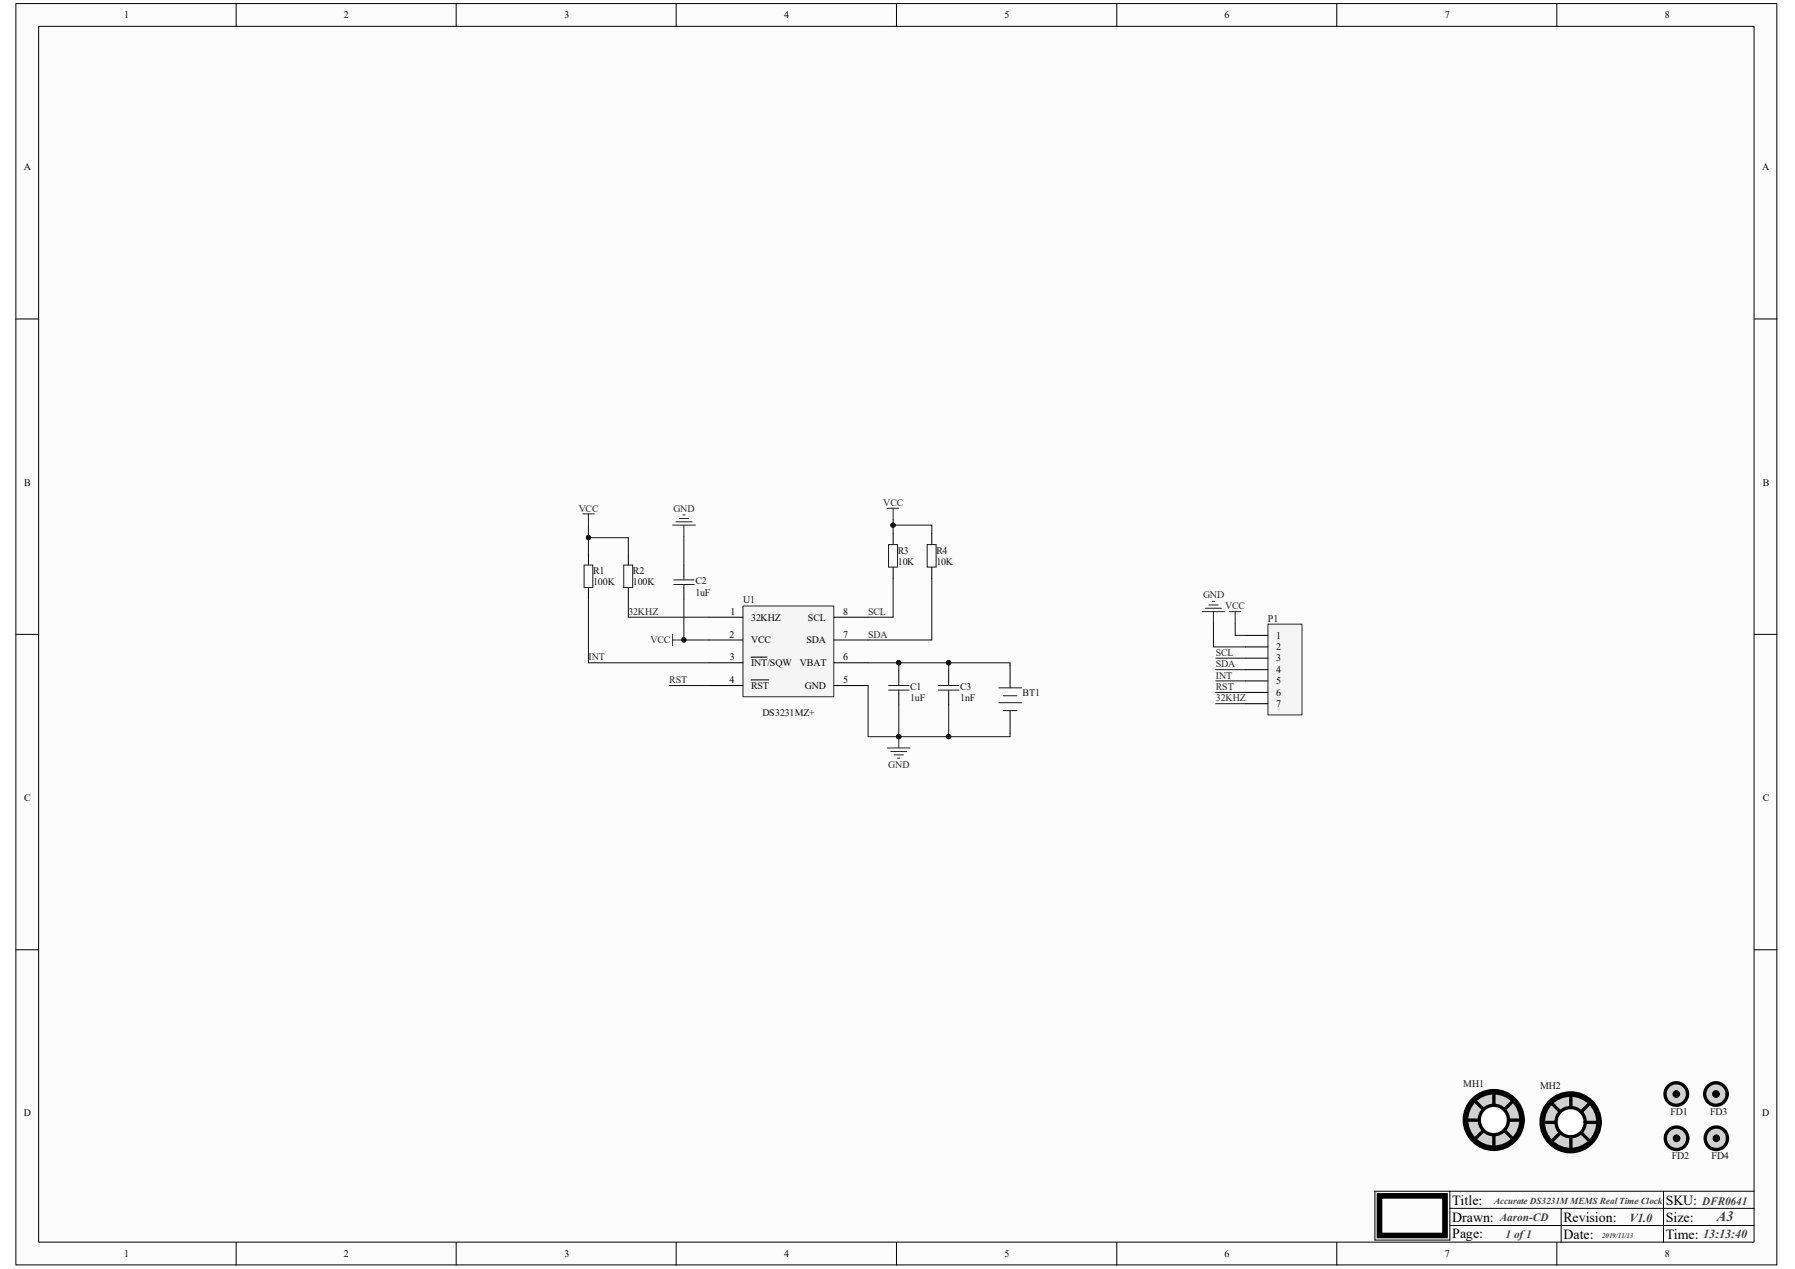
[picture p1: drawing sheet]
<svg xmlns="http://www.w3.org/2000/svg" width="297mm" height="210mm" viewBox="0 0 297 210" stroke-linecap="round" stroke-linejoin="round" font-family="sans-serif">
<path d="M2.6 .6h291.4v208.7h-291.4z" fill="#fcfcfc"/>
<path d="M2.6 .6h291.4v208.7h-291.4z" fill="none" stroke="#000" stroke-width=".17"/>
<path d="M6.4 4.4h283.8v201.2h-283.8z" fill="#fcfcfc"/>
<g fill="none" stroke="#000" stroke-width=".17">
<path d="M6.4 4.4h283.8v201.2h-283.8zM39.1 .6v3.8M75.5 .6v3.8M111.9 .6v3.8M148.3 .6v3.8M184.8 .6v3.8M221.2 .6v3.8M257.6 .6v3.8M2.6 52.8h3.8M290.3 52.8h3.7M2.6 105h3.8M290.3 105h3.7"/>
<path d="M2.6 157.2h3.8M290.3 157.2h3.7M239.9 197.1v8.1h-12.4v-8.1h62.8M239.9 200h50.4M258.3 200v5.6M275.3 197.1v8.5M39.1 205.6v3.8M75.5 205.6v3.8M111.9 205.6v3.8M148.3 205.6v3.8M184.8 205.6v3.8M221.2 205.6v3.8"/>
<path d="M239.9 202.8h50.4M257.6 205.6v3.8"/>
</g>
<path d="M228.3 197.9h10.8v6.6h-10.8z" fill="none" stroke="#000" stroke-width=".93"/>
<circle cx="277.4" cy="181.1" r="1.87" fill="#d0d0d0"/>
<circle cx="277.4" cy="181.1" r="1.87" fill="none" stroke="#000" stroke-width=".55"/>
<circle cx="277.4" cy="181.1" r=".55" fill="#000"/>
<circle cx="277.4" cy="181.1" r=".55" fill="none" stroke="#000" stroke-width=".17"/>
<circle cx="247.2" cy="185.4" r="4.7" fill="#d0d0d0"/>
<circle cx="247.2" cy="185.4" r="4.7" fill="none" stroke="#000" stroke-width=".93"/>
<path d="M242.7 185.4h9M244 182.2l6.4 6.4M247.2 180.8v9.1M250.4 182.2l-6.4 6.4" fill="none" stroke="#000" stroke-width=".55"/>
<circle cx="247.2" cy="185.4" r="2.43" fill="#fefefe"/>
<circle cx="247.2" cy="185.4" r="2.43" fill="none" stroke="#000" stroke-width=".55"/>
<circle cx="259.9" cy="185.7" r="4.7" fill="#d0d0d0"/>
<circle cx="259.9" cy="185.7" r="4.7" fill="none" stroke="#000" stroke-width=".93"/>
<path d="M255.4 185.8h9M256.7 182.5l6.4 6.4M259.9 181.2v9M263.1 182.5l-6.4 6.4" fill="none" stroke="#000" stroke-width=".55"/>
<circle cx="259.9" cy="185.7" r="2.42" fill="#fefefe"/>
<circle cx="259.9" cy="185.7" r="2.42" fill="none" stroke="#000" stroke-width=".55"/>
<circle cx="277.4" cy="188.4" r="1.86" fill="#d0d0d0"/>
<circle cx="277.4" cy="188.4" r="1.86" fill="none" stroke="#000" stroke-width=".55"/>
<circle cx="277.4" cy="188.4" r=".55" fill="#000"/>
<circle cx="277.4" cy="188.4" r=".55" fill="none" stroke="#000" stroke-width=".17"/>
<path d="M122.9 100.3h15.1v15h-15.1z" fill="#f5f5f5"/>
<path d="M111.3 86.9h3.8M111.8 86.4h2.7M112.4 85.8h1.5M113 85.2h.4M113.2 86.9v1.9M122.9 100.3h15.1v15h-15.1zM146.8 123.8h3.8M147.4 124.4h2.6M148 124.9h1.5M148.5 125.5h.4M148.7 121.9v1.9" fill="none" stroke="#262626" stroke-width=".17"/>
<g fill="none" stroke="#000" stroke-width=".17">
<path d="M113.2 93.5v1.9M113.2 97.3v1.8M117.3 102.2h5.6M117.3 105.9h5.6M117.3 109.7h5.6M117.3 113.5h5.6M124.3 108.8h2.6M124.3 112.5h1M125.4 112.5h.8M126.3 112.5h.9M138 102.2h5.6M138 105.9h5.6"/>
<path d="M138 109.7h5.6M138 113.5h5.6M148.7 111v1.9M148.7 114.8v1.9"/>
</g>
<path d="M111.5 96h3.4M111.5 96.7h3.4M113.2 95.4v.6M113.2 96.7v.6M147 113.5h3.4M147 114.2h3.4M148.7 112.9v.6M148.7 114.2v.6" fill="none" stroke="#1c1c1c" stroke-width=".17"/>
<circle cx="148.7" cy="121.9" r=".36" fill="#0e0e0e"/>
<circle cx="148.7" cy="121.9" r=".36" fill="none" stroke="#0e0e0e" stroke-width=".17"/>
<path d="M97.4 91.7v1.8M97.4 97.3v1.8M104 91.7v1.8M104 97.3v1.8M147.8 88.3v1.8M147.8 93.9v1.9M154.2 88.3v1.8M154.2 93.9v1.9M157 111v1.9M157 114.8v1.9" fill="none" stroke="#000" stroke-width=".17"/>
<path d="M96.6 93.5h1.5v3.7h-1.5zM103.2 93.5h1.5v3.7h-1.5zM147 90.1h1.5v3.8h-1.5zM153.4 90.1h1.5v3.8h-1.5zM155.3 113.5h3.4M155.3 114.2h3.4M157 112.9v.6M157 114.2v.6" fill="none" stroke="#1c1c1c" stroke-width=".17"/>
<path d="M96.4 85h1.9M97.4 85v1.9M146.8 84.1h1.9M147.8 84.1v1.9" fill="none" stroke="#262626" stroke-width=".17"/>
<path d="M209.8 103.3h5.6v15h-5.6z" fill="#f5f5f5"/>
<path d="M200.6 99.5h.4M198.9 101.2h3.8M199.5 100.7h2.6M200 100.1h1.5M200.8 101.2v1.9M203.4 101.2h1.9M204.4 101.2v1.9M209.8 103.3h5.6v15h-5.6z" fill="none" stroke="#262626" stroke-width=".17"/>
<path d="M167.1 110.1v3.7M167.1 117.6v3.8M206.1 105.2h3.7M206.1 107.1h3.7M206.1 108.9h3.7M206.1 110.8h3.7M206.1 112.7h3.7M206.1 114.6h3.7M206.1 116.5h3.7" fill="none" stroke="#000" stroke-width=".17"/>
<path d="M165.3 116.3h3.7M165.3 113.8h3.7M166 115.1h2.3M166 117.6h2.3" fill="none" stroke="#1c1c1c" stroke-width=".17"/>
<path d="M113.2 99.1v6.8h4.1" fill="none" stroke="#151515" stroke-width=".17"/>
<circle cx="113.1" cy="105.9" r=".35" fill="#0e0e0e"/>
<circle cx="113.1" cy="105.9" r=".35" fill="none" stroke="#0e0e0e" stroke-width=".17"/>
<path d="M113.2 88.8v4.7M143.6 113.5v8.4h5.1v-5.2" fill="none" stroke="#151515" stroke-width=".17"/>
<circle cx="148.7" cy="121.9" r=".36" fill="#0e0e0e"/>
<circle cx="148.7" cy="121.9" r=".36" fill="none" stroke="#0e0e0e" stroke-width=".17"/>
<path d="M143.6 109.7h5.1v1.3" fill="none" stroke="#151515" stroke-width=".17"/>
<circle cx="148.7" cy="109.7" r=".36" fill="#0e0e0e"/>
<circle cx="148.7" cy="109.7" r=".36" fill="none" stroke="#0e0e0e" stroke-width=".17"/>
<path d="M148.7 109.7h8.3v1.3" fill="none" stroke="#151515" stroke-width=".17"/>
<circle cx="148.7" cy="109.7" r=".36" fill="#0e0e0e"/>
<circle cx="148.7" cy="109.7" r=".36" fill="none" stroke="#0e0e0e" stroke-width=".17"/>
<circle cx="157" cy="109.7" r=".36" fill="#0e0e0e"/>
<circle cx="157" cy="109.7" r=".36" fill="none" stroke="#0e0e0e" stroke-width=".17"/>
<path d="M157 116.7v5.2h-8.3" fill="none" stroke="#151515" stroke-width=".17"/>
<circle cx="157" cy="121.9" r=".36" fill="#0e0e0e"/>
<circle cx="157" cy="121.9" r=".36" fill="none" stroke="#0e0e0e" stroke-width=".17"/>
<circle cx="148.7" cy="121.9" r=".36" fill="#0e0e0e"/>
<circle cx="148.7" cy="121.9" r=".36" fill="none" stroke="#0e0e0e" stroke-width=".17"/>
<path d="M97.4 99.1v10.6h19.9M97.4 89h6.6v2.7M104 99.1v3.1h13.3" fill="none" stroke="#151515" stroke-width=".17"/>
<circle cx="97.4" cy="89" r=".35" fill="#0e0e0e"/>
<circle cx="97.4" cy="89" r=".35" fill="none" stroke="#0e0e0e" stroke-width=".17"/>
<path d="M147.8 95.8v6.4h-4.2M147.8 86.9h6.4v1.4M154.2 95.8v10.1h-10.6M110.7 113.5h6.6" fill="none" stroke="#151515" stroke-width=".17"/>
<circle cx="147.8" cy="86.9" r=".35" fill="#0e0e0e"/>
<circle cx="147.8" cy="86.9" r=".35" fill="none" stroke="#0e0e0e" stroke-width=".17"/>
<path d="M157 109.7h10.1v.4" fill="none" stroke="#151515" stroke-width=".17"/>
<circle cx="157" cy="109.7" r=".36" fill="#0e0e0e"/>
<circle cx="157" cy="109.7" r=".36" fill="none" stroke="#0e0e0e" stroke-width=".17"/>
<path d="M167.1 121.4v.5h-10.1" fill="none" stroke="#151515" stroke-width=".17"/>
<circle cx="157" cy="121.9" r=".36" fill="#0e0e0e"/>
<circle cx="157" cy="121.9" r=".36" fill="none" stroke="#0e0e0e" stroke-width=".17"/>
<path d="M97.4 86.9v4.8M200.8 103.1v4h5.3M201.2 108.9h4.9M201.2 110.8h4.9M201.2 112.7h4.9M201.2 114.6h4.9M201.2 116.5h4.9M204.4 103.1v2.1h1.7" fill="none" stroke="#151515" stroke-width=".17"/>
<circle cx="97.4" cy="89" r=".35" fill="#0e0e0e"/>
<circle cx="97.4" cy="89" r=".35" fill="none" stroke="#0e0e0e" stroke-width=".17"/>
<path d="M147.8 86v2.3" fill="none" stroke="#151515" stroke-width=".17"/>
<circle cx="147.8" cy="86.9" r=".35" fill="#0e0e0e"/>
<circle cx="147.8" cy="86.9" r=".35" fill="none" stroke="#0e0e0e" stroke-width=".17"/>
<circle cx="283.9" cy="181.1" r="1.86" fill="#d0d0d0"/>
<circle cx="283.9" cy="181.1" r="1.86" fill="none" stroke="#000" stroke-width=".55"/>
<circle cx="283.9" cy="181.1" r=".55" fill="#000"/>
<circle cx="283.9" cy="181.1" r=".55" fill="none" stroke="#000" stroke-width=".17"/>
<circle cx="284" cy="188.4" r="1.86" fill="#d0d0d0"/>
<circle cx="284" cy="188.4" r="1.86" fill="none" stroke="#000" stroke-width=".55"/>
<circle cx="284" cy="188.4" r=".54" fill="#000"/>
<circle cx="284" cy="188.4" r=".54" fill="none" stroke="#000" stroke-width=".17"/>
<path d="M111.3 105v1.8M111.3 105.9h1.9" fill="none" stroke="#262626" stroke-width=".17"/>
<circle cx="113.1" cy="105.9" r=".35" fill="#0e0e0e"/>
<circle cx="113.1" cy="105.9" r=".35" fill="none" stroke="#0e0e0e" stroke-width=".17"/>
<text font-size="2.4" fill="#3d3d3d" x="284.1" y="202.1">A3</text>
<g font-size="2.3">
<text x="240.3" y="199.4">Title:</text>
<text x="240.3" y="202.2">Drawn:</text>
<text x="258.7" y="202.2">Revision:</text>
<text x="275.6" y="199.4">SKU:</text>
<text x="275.6" y="202.2">Size:</text>
<text x="240.3" y="204.8">Page:</text>
<text x="258.7" y="205.1">Date:</text>
<text x="275.6" y="205.1">Time:</text>
</g>
<g font-size="2" fill="#3d3d3d">
<text x="269.6" y="202.2">V1.0</text>
<text x="281.8" y="204.9">13:13:40</text>
</g>
<g font-size="1.9" fill="#3d3d3d">
<text x="248.2" y="202">Aaron-CD</text>
<text x="281.6" y="199.4">DFR0641</text>
<text x="249.1" y="204.8">1 of 1</text>
</g>
<g font-size="1.7">
<text x="20.5" y="3">1</text>
<text x="56.9" y="3">2</text>
<text x="93.4" y="3">3</text>
<text x="129.8" y="3">4</text>
<text x="166.2" y="3">5</text>
<text x="202.6" y="3">6</text>
<text x="239.1" y="3">7</text>
<text x="275.5" y="3">8</text>
<text x="3.9" y="28.2">A</text>
<text x="291.6" y="28.2">A</text>
<text x="4" y="80.4">B</text>
<text x="291.7" y="80.4">B</text>
<text x="120.9" y="101.8">1</text>
<text x="139.5" y="101.8">8</text>
<text x="120.7" y="105.5">2</text>
<text x="124.3" y="102.7">32KHZ</text>
<text x="124.3" y="106.5">VCC</text>
<text x="133.4" y="106.5">SDA</text>
<text x="133.7" y="102.7">SCL</text>
<text x="139.5" y="105.5">7</text>
<text x="211.2" y="105.7">1</text>
<text x="211.2" y="107.6">2</text>
<text x="120.7" y="113">4</text>
<text x="120.8" y="109.3">3</text>
<text x="124.3" y="110.2">INT/SQW</text>
<text x="132.3" y="110.2">VBAT</text>
<text x="139.5" y="113">5</text>
<text x="139.5" y="109.3">6</text>
<text x="211.2" y="109.5">3</text>
<text x="211.2" y="111.3">4</text>
<text x="211.2" y="113.2">5</text>
<text x="124.3" y="114">RST</text>
<text x="133.2" y="114">GND</text>
<text x="211.2" y="115.1">6</text>
<text x="211.2" y="117">7</text>
<text x="4" y="132.6">C</text>
<text x="291.7" y="132.6">C</text>
<text x="3.9" y="184.7">D</text>
<text x="291.6" y="184.7">D</text>
<text x="20.5" y="208">1</text>
<text x="56.9" y="208">2</text>
<text x="93.4" y="208">3</text>
<text x="129.8" y="208">4</text>
<text x="166.2" y="208">5</text>
<text x="202.6" y="208">6</text>
<text x="239.1" y="208">7</text>
<text x="275.5" y="208">8</text>
</g>
<g font-size="1.7" fill="#262626">
<text x="146.1" y="83.7">VCC</text>
<text x="95.8" y="84.7">VCC</text>
<text x="111.4" y="84.7">GND</text>
<text x="104" y="101.8">32KHZ</text>
<text x="143.6" y="101.8">SCL</text>
<text x="199.1" y="98.9">GND</text>
<text x="202.7" y="100.8">VCC</text>
<text x="107.7" y="106.5">VCC</text>
<text x="143.6" y="105.5">SDA</text>
<text x="97.4" y="109.3">INT</text>
<text x="110.7" y="113">RST</text>
<text x="201.2" y="108.5">SCL</text>
<text x="201.2" y="110.4">SDA</text>
<text x="201.2" y="112.3">INT</text>
<text x="201.2" y="114.2">RST</text>
<text x="201.2" y="116.1">32KHZ</text>
<text x="147" y="127.2">GND</text>
</g>
<g font-size="1.7" fill="#0e0e0e">
<text x="98.1" y="95">R1</text>
<text x="104.7" y="95">R2</text>
<text x="148.6" y="93.5">10K</text>
<text x="148.6" y="91.6">R3</text>
<text x="154.9" y="93.5">10K</text>
<text x="154.9" y="91.6">R4</text>
<text x="98.1" y="96.9">100K</text>
<text x="104.7" y="96.9">100K</text>
<text x="115.1" y="98.6">1uF</text>
<text x="115.1" y="96.7">C2</text>
<text x="123" y="99.9">U1</text>
<text x="209.8" y="102.9">P1</text>
<text x="126.2" y="118.5">DS3231MZ+</text>
<text x="150.6" y="116.1">1uF</text>
<text x="150.6" y="114.2">C1</text>
<text x="158.9" y="116.1">1nF</text>
<text x="158.9" y="114.2">C3</text>
<text x="169.2" y="115.1">BT1</text>
<text x="242.1" y="179.9">MH1</text>
<text x="254.9" y="180.3">MH2</text>
<text x="276.4" y="184.5">FD1</text>
<text x="283" y="184.5">FD3</text>
<text x="276.6" y="191.9">FD2</text>
<text x="283.2" y="191.9">FD4</text>
</g>
<text font-size="1.5" fill="#3d3d3d" x="247.2" y="199.3">Accurate DS3231M MEMS Real Time Clock</text>
<text font-size="1.2" fill="#3d3d3d" x="265.1" y="204.9">2019/11/13</text>
</svg>
